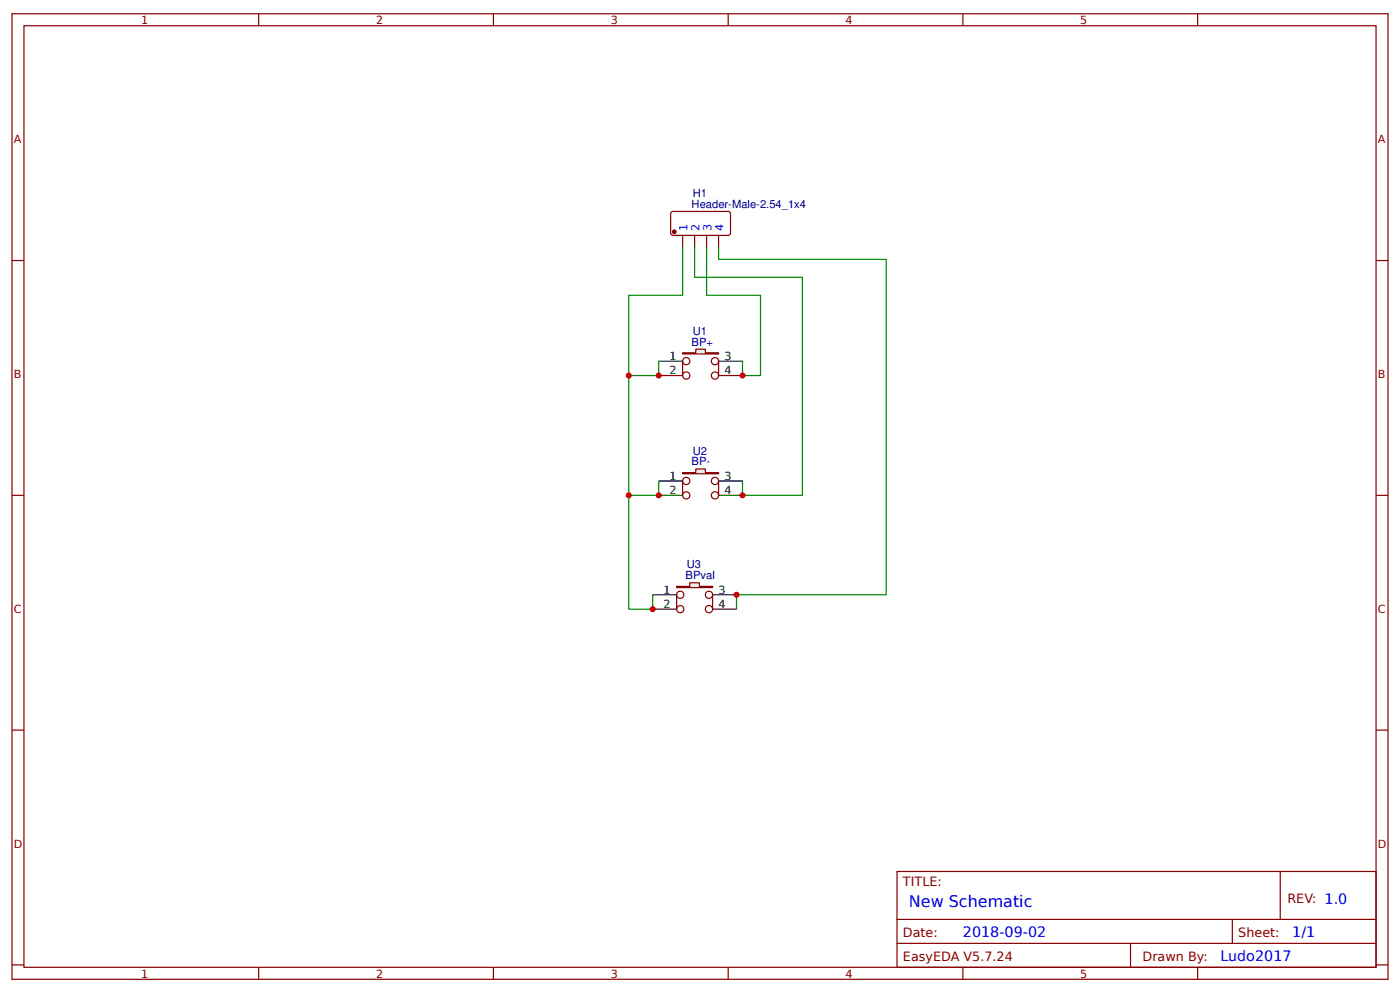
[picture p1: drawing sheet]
<svg xmlns="http://www.w3.org/2000/svg" width="309mm" height="219mm" viewBox="0 0 309 219" stroke-linecap="round" stroke-linejoin="round" font-family="sans-serif">
<g fill="none" stroke="#800" stroke-width=".26">
<path d="M2.6 3h304.1v213.3h-304.1zM5.3 5.7h298.7v208h-298.7zM57.1 3v2.7M109 3v2.7M160.9 3v2.7M212.7 3v2.7M264.6 3v2.7M2.6 57.5h2.7M304 57.5h2.7M2.6 109.4h2.7M304 109.4h2.7M2.6 161.3h2.7"/>
<path d="M304 161.3h2.7M198.2 192.5h105.8v21.2h-105.8zM282.8 192.5v10.6M2.6 213.1h2.7M57.1 213.7v2.6M109 213.7v2.6M160.9 213.7v2.6M198.2 203.1h105.8M198.2 208.4h105.8M212.7 213.7v2.6M249.8 208.4v5.3M264.6 213.7v2.6"/>
<path d="M272.3 203.1v5.3M304 213.1h2.7"/>
</g>
<path d="M145.5 79.8h5.3M145.5 82.9h5.3" fill="none" stroke="#000" stroke-width=".26"/>
<path d="M150.8 77.9h2.9v-.8h2.1v.8h2.9v.3h-7.9z" fill="#efefef" stroke="#800" stroke-width=".26"/>
<g fill="none" stroke="#800" stroke-width=".26">
<path d="M150.8 79.8v3.1M158.7 79.8v3.1"/>
<circle cx="151.6" cy="79.8" r=".8"/>
<circle cx="158" cy="79.8" r=".8"/>
<circle cx="151.6" cy="82.9" r=".8"/>
<circle cx="158" cy="82.9" r=".8"/>
</g>
<path d="M158.7 79.8h5.3M158.7 82.9h5.3M145.5 106.2h5.3M145.5 109.4h5.3" fill="none" stroke="#000" stroke-width=".26"/>
<path d="M150.8 104.4h2.9v-.8h2.1v.8h2.9v.2h-7.9z" fill="#efefef" stroke="#800" stroke-width=".26"/>
<g fill="none" stroke="#800" stroke-width=".26">
<path d="M150.8 106.2v3.2M158.7 106.2v3.2"/>
<circle cx="151.6" cy="109.4" r=".8"/>
<circle cx="151.6" cy="106.2" r=".8"/>
<circle cx="158" cy="109.4" r=".8"/>
<circle cx="158" cy="106.2" r=".8"/>
</g>
<path d="M158.7 106.2h5.3M158.7 109.4h5.3M144.2 131.4h5.3M144.2 134.5h5.3" fill="none" stroke="#000" stroke-width=".26"/>
<path d="M149.5 129.5h2.9v-.8h2.1v.8h2.9v.3h-7.9z" fill="#efefef" stroke="#800" stroke-width=".26"/>
<g fill="none" stroke="#800" stroke-width=".26">
<path d="M148.4 46.8h12.7l.3 .4-.1 4.5-.4 .3-12.5-.1-.2-.4v-4.3zM150.8 52v2.6M153.5 52v2.6M156.1 52v2.6M158.7 52v2.6M149.5 131.4v3.1M157.4 131.4v3.1"/>
<circle cx="150.3" cy="131.4" r=".8"/>
<circle cx="150.3" cy="134.5" r=".8"/>
<circle cx="156.6" cy="131.4" r=".8"/>
<circle cx="156.6" cy="134.5" r=".8"/>
</g>
<path d="M157.4 131.4h5.3M157.4 134.5h5.3" fill="none" stroke="#000" stroke-width=".26"/>
<circle cx="149" cy="51.2" r=".4" fill="#800" stroke="#800" stroke-width=".26"/>
<path d="M150.8 54.6v10.6h-11.9v69.3h5.3v-3.1M153.5 54.6v6.7h23.8v48.1h-13.3v-3.2M156.1 54.6v10.6h11.9v17.7h-4v-3.1M158.7 54.6v2.7h37.1v74.1h-33.1v3.1M145.5 79.8v3.1h-6.6M145.5 106.2v3.2h-6.6" fill="none" stroke="#080" stroke-width=".26"/>
<g fill="#c00">
<circle cx="164" cy="82.9" r=".66"/>
<circle cx="144.2" cy="134.5" r=".66"/>
<circle cx="145.5" cy="109.4" r=".66"/>
<circle cx="145.5" cy="82.9" r=".66"/>
<circle cx="138.9" cy="109.4" r=".66"/>
<circle cx="138.9" cy="82.9" r=".66"/>
<circle cx="162.7" cy="131.4" r=".66"/>
<circle cx="164" cy="109.4" r=".66"/>
</g>
<text font-size="3.5" fill="#00f" x="200.8" y="200.4">New Schematic</text>
<g font-size="3.2" fill="#00f">
<text x="212.7" y="207">2018-09-02</text>
<text x="285.5" y="207">1/1</text>
<text x="269.6" y="212.3">Ludo2017</text>
</g>
<g font-size="2.8" fill="#800">
<text x="199.5" y="195.7">TITLE:</text>
<text x="284.4" y="199.4">REV: 1.0</text>
<text x="199.5" y="207">Date:</text>
<text x="273.6" y="207">Sheet:</text>
<text x="199.5" y="212.3">EasyEDA V5.7.24</text>
<text x="252.4" y="212.3">Drawn By:</text>
</g>
<g font-size="2.5" fill="#800">
<text x="31.2" y="5.3">1</text>
<text x="83.1" y="5.3">2</text>
<text x="134.9" y="5.3">3</text>
<text x="186.8" y="5.3">4</text>
<text x="238.7" y="5.3">5</text>
<text x="3" y="31.6">A</text>
<text x="304.4" y="31.6">A</text>
<text x="3" y="83.5">B</text>
<text x="304.4" y="83.5">B</text>
<text x="3" y="135.3">C</text>
<text x="304.4" y="135.3">C</text>
<text x="3" y="187.2">D</text>
<text x="304.4" y="187.2">D</text>
<text x="31.2" y="215.9">1</text>
<text x="83.1" y="215.9">2</text>
<text x="134.9" y="215.9">3</text>
<text x="186.8" y="215.9">4</text>
<text x="238.7" y="215.9">5</text>
</g>
<g font-size="2.5" fill="#000080">
<text x="152.8" y="45.9">Header-Male-2.54_1x4</text>
<text x="153.1" y="43.5">H1</text>
<text x="152.8" y="76.3">BP+</text>
<text x="153.1" y="74">U1</text>
<text x="153.1" y="100.4">U2</text>
<text x="152.8" y="102.8">BP-</text>
<text x="151.7" y="125.5">U3</text>
<text x="151.5" y="127.9">BPval</text>
</g>
<g font-size="2.5" fill="#00f">
<text x="151.9" y="51" transform="rotate(-90 151.9 51)">1</text>
<text x="154.5" y="51" transform="rotate(-90 154.5 51)">2</text>
<text x="157.2" y="51" transform="rotate(-90 157.2 51)">3</text>
<text x="159.8" y="51" transform="rotate(-90 159.8 51)">4</text>
</g>
<g font-size="2.5">
<text x="147.9" y="79.5">1</text>
<text x="147.9" y="82.7">2</text>
<text x="160.1" y="79.5">3</text>
<text x="160.1" y="82.7">4</text>
<text x="147.9" y="106">1</text>
<text x="160.1" y="106">3</text>
<text x="147.9" y="109.1">2</text>
<text x="160.1" y="109.1">4</text>
<text x="146.6" y="131.1">1</text>
<text x="158.7" y="131.1">3</text>
<text x="146.6" y="134.3">2</text>
<text x="158.7" y="134.3">4</text>
</g>
</svg>
